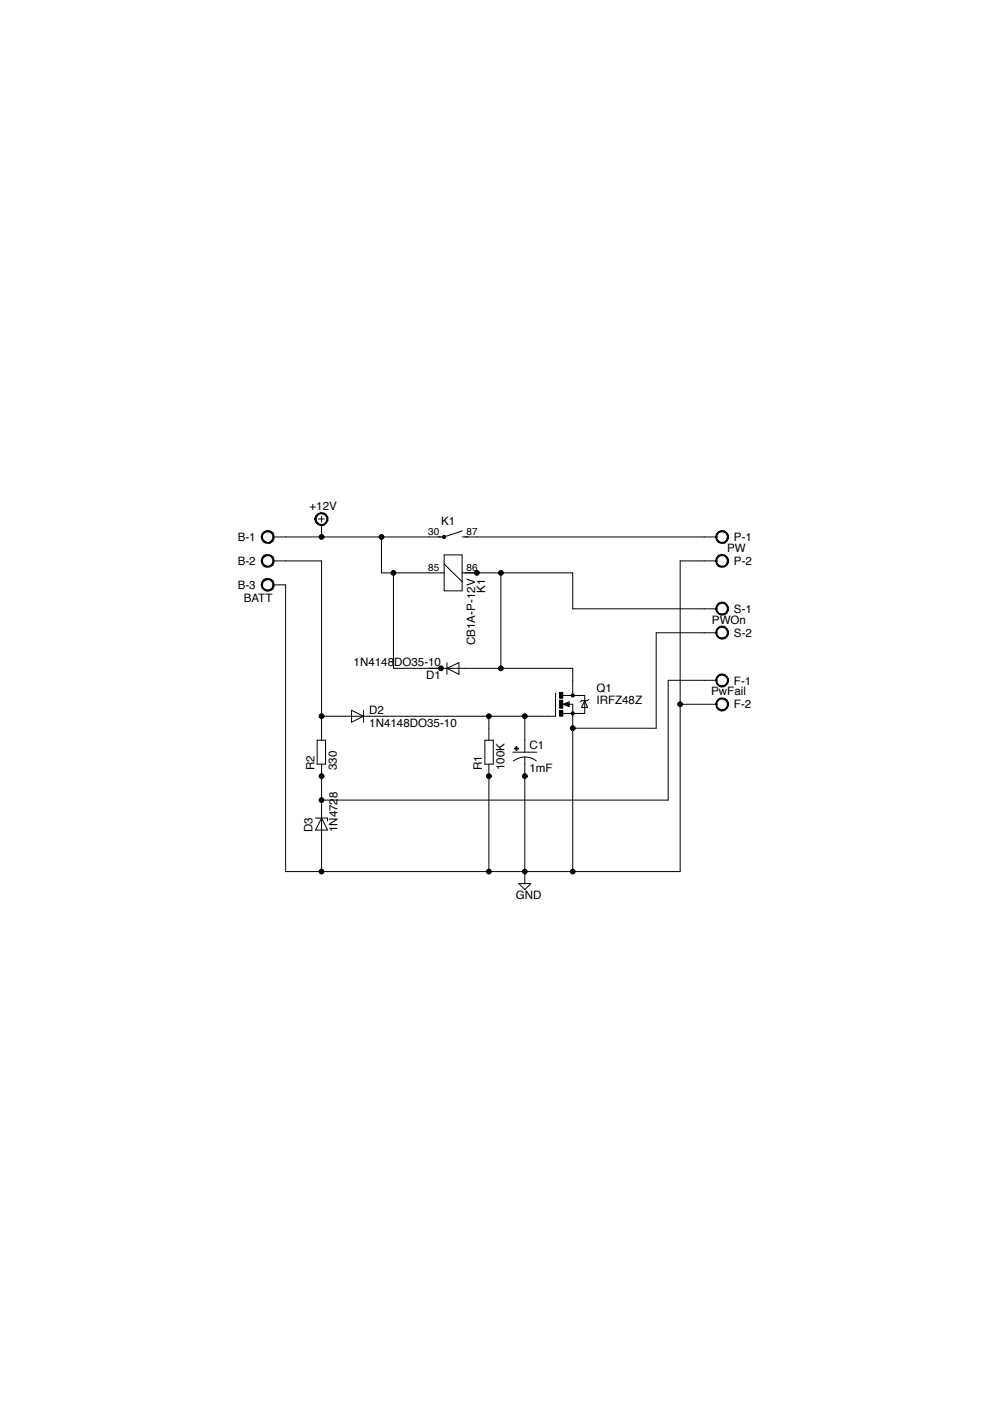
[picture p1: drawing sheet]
<svg xmlns="http://www.w3.org/2000/svg" width="210mm" height="297mm" viewBox="0 0 210 297" stroke-linecap="round" stroke-linejoin="round" font-family="sans-serif">
<g fill="none" stroke="#000" stroke-width=".21">
<path d="M56 112.7a1.37 1.37 0 0 1 2 .6 1.37 1.37 0 0 1-1 1.9 1.37 1.37 0 0 1-1.6-1.4h.2a1.13 1.13 0 0 1 1.6-.9 1.13 1.13 0 0 1 .4 1.8 1.13 1.13 0 0 1-1.9-.4l-.1-.5h-.2l.2-.6zM56 117.7a1.38 1.38 0 0 1 2 .6 1.38 1.38 0 0 1-.9 1.9 1.38 1.38 0 0 1-1.7-1.3h.2a1.12 1.12 0 0 1 1.4-1.1 1.12 1.12 0 0 1 .8 1.5 1.12 1.12 0 0 1-1.6 .6l-.5-.5-.1-.5h-.2l.2-.7zM58 118.9h10.2v38M66.9 109.4a1.41 1.41 0 0 1 2.3-.2 1.41 1.41 0 0 1-.6 2.3 1.41 1.41 0 0 1-1.9-1.5h.3a1.15 1.15 0 0 1 1.4-1.1 1.15 1.15 0 0 1 .8 1.5 1.15 1.15 0 0 1-1.7 .6l-.5-1h-.3zM67.5 110h1.3M68.2 109.4v1.3M68.2 111.3v2.5M80.9 113.8v7.7h13.3M94.2 117.7h3.8v7.6h-3.8zM94.2 119.6l3.8 3.7M98 112.6l-3.8 1.2h-36.2M98 113.8h53.8"/>
<path d="M151.8 118.9h-7.6v65.9h-83.6v-60.8h-2.6M151.9 113.2a1.38 1.38 0 0 1 2.3-.3 1.38 1.38 0 0 1-.6 2.2 1.38 1.38 0 0 1-1.9-1.3h.3a1.13 1.13 0 0 1 1.6-.9 1.13 1.13 0 0 1 .3 1.8 1.13 1.13 0 0 1-1.8-.4l-.1-.5h-.3zM152.3 117.7a1.38 1.38 0 0 1 2.1 .6 1.38 1.38 0 0 1-1 1.9 1.38 1.38 0 0 1-1.7-1.3h.3a1.14 1.14 0 0 1 1.4-1 1.14 1.14 0 0 1 .8 1.6 1.14 1.14 0 0 1-1.8 .4l-.3-.5-.1-.5h-.3l.2-.7zM56 122.8a1.38 1.38 0 0 1 2 .6 1.38 1.38 0 0 1-.9 1.9 1.38 1.38 0 0 1-1.7-1.3h.2a1.12 1.12 0 0 1 1.4-1.1 1.12 1.12 0 0 1 .8 1.5 1.12 1.12 0 0 1-1.6 .5l-.5-.4-.1-.5h-.2l.2-.7zM83.4 121.5v20.2h38v5.8M98 121.5h23.4v7.6h30.4M106.2 121.5v20.2M151.8 134.2h-12.7v20.2h-17.7M152.3 127.9a1.38 1.38 0 0 1 2.1 .6 1.38 1.38 0 0 1-1 1.9 1.38 1.38 0 0 1-1.7-1.3h.3a1.14 1.14 0 0 1 1.4-1.1 1.14 1.14 0 0 1 .8 1.6 1.14 1.14 0 0 1-1.8 .4l-.3-.4-.1-.5h-.3l.2-.7zM152.3 133a1.38 1.38 0 0 1 2.1 .6 1.38 1.38 0 0 1-1 1.9 1.38 1.38 0 0 1-1.7-1.3h.3a1.14 1.14 0 0 1 1.4-1.1 1.14 1.14 0 0 1 .8 1.6 1.14 1.14 0 0 1-1.8 .4l-.3-.4-.1-.5h-.3l.2-.7zM67.2 156.9h1.8v5.1h-1.8zM74.5 150.6l2.6 1.3-2.6 1.2z"/>
<path d="M77.1 150.6v2.5M94.8 141.7l2.5-1.2v2.5zM94.8 140.5v2.5M102.8 156.9h1.8v5.1h-1.8zM103.7 151.9v5M108.7 159.5h5.1M109.1 158.6h.8v.2h-.8zM109.4 158.3h.2v.8h-.2zM111.3 151.9v7.6M117.8 146.9v5h-49.6M118.6 150.7h.7v1.2h-.7zM118.6 146.9h.7v1.1h-.7z"/>
<path d="M118.6 148.5h.7v1.7h-.7zM119.4 147.5h4.6v3.8h-4.6M119.4 149.3l1.3-.5v1zM120.5 149.3h.9v35.5M124 148.6l.6 1.4h-1.3zM124.8 148.3l-.2 .3h-1.3l-.3 .2M144.2 149.3h7.6M151.8 144.2h-10.1v25.4h-73.5M152.3 143.1a1.37 1.37 0 0 1 2.1 .6 1.37 1.37 0 0 1-1 1.9 1.37 1.37 0 0 1-1.7-1.4h.3a1.15 1.15 0 0 1 1.3-1 1.15 1.15 0 0 1 1 1.3 1.15 1.15 0 0 1-1.4 .9l-.5-.1-.3-.5-.1-.6h-.3l.2-.6zM152.3 148.2a1.37 1.37 0 0 1 2.1 .6 1.37 1.37 0 0 1-1 1.9 1.37 1.37 0 0 1-1.7-1.4h.3a1.14 1.14 0 0 1 1.4-1 1.14 1.14 0 0 1 .8 1.6 1.14 1.14 0 0 1-1.8 .3l-.3-.3-.1-.6h-.3l.2-.6zM66.9 173.4h2.5v.6M68.2 173.4l1.2 2.6h-2.5z"/>
<path d="M68.2 162v22.8M103.7 162v22.8M111.3 160.5l1.7 .3 .7 .5M111.3 160.5l-.9 .1-1.6 .7M111.3 160.5v26.8M110 187.3h2.5l-1.2 1.3z"/>
<circle cx="68.2" cy="113.8" r=".51"/>
<circle cx="80.9" cy="113.8" r=".51"/>
<circle cx="94.2" cy="113.8" r=".35"/>
<circle cx="83.4" cy="121.5" r=".51"/>
<circle cx="101.1" cy="121.5" r=".51"/>
<circle cx="106.2" cy="121.5" r=".51"/>
<circle cx="68.2" cy="151.9" r=".51"/>
<circle cx="93.5" cy="141.7" r=".51"/>
<circle cx="103.7" cy="151.9" r=".51"/>
<circle cx="106.2" cy="141.7" r=".51"/>
<circle cx="111.3" cy="151.9" r=".51"/>
<circle cx="121.4" cy="154.4" r=".51"/>
<circle cx="121.4" cy="151.3" r=".35"/>
<circle cx="121.4" cy="147.5" r=".35"/>
<circle cx="144.2" cy="149.3" r=".51"/>
<circle cx="68.2" cy="169.6" r=".51"/>
<circle cx="68.2" cy="164.6" r=".51"/>
<circle cx="103.7" cy="164.6" r=".51"/>
<circle cx="111.3" cy="164.6" r=".51"/>
<circle cx="68.2" cy="184.8" r=".51"/>
<circle cx="103.7" cy="184.8" r=".51"/>
<circle cx="111.3" cy="184.8" r=".51"/>
<circle cx="121.4" cy="184.8" r=".51"/>
</g>
<g fill="#000">
<path d="M109.1 158.6h.8v.2h-.8zM109.4 158.3h.2v.8h-.2zM118.6 150.7h.7v1.1h-.7zM118.6 146.8h.7v1.2h-.7zM118.6 148.4h.7v1.7h-.7z"/>
<circle cx="68.2" cy="113.8" r=".51"/>
<circle cx="80.9" cy="113.8" r=".51"/>
<circle cx="83.4" cy="121.4" r=".51"/>
<circle cx="101.1" cy="121.4" r=".51"/>
<circle cx="106.2" cy="121.4" r=".51"/>
<circle cx="68.2" cy="151.8" r=".51"/>
<circle cx="93.5" cy="141.7" r=".51"/>
<circle cx="103.6" cy="151.8" r=".51"/>
<circle cx="106.2" cy="141.7" r=".51"/>
<circle cx="111.3" cy="151.8" r=".51"/>
<circle cx="121.4" cy="154.4" r=".51"/>
<circle cx="144.2" cy="149.3" r=".51"/>
<circle cx="68.2" cy="164.5" r=".51"/>
<circle cx="68.2" cy="169.6" r=".51"/>
<circle cx="103.6" cy="164.5" r=".51"/>
<circle cx="111.3" cy="164.5" r=".51"/>
<circle cx="68.2" cy="184.8" r=".51"/>
<circle cx="103.6" cy="184.8" r=".51"/>
<circle cx="111.3" cy="184.8" r=".51"/>
<circle cx="121.4" cy="184.8" r=".51"/>
</g>
<path d="M120.5 149.1l-.8 .2 .8 .3v-.3h-.3" fill="none" stroke="#000" stroke-width=".25"/>
<g fill="#000">
<path d="M55.5 113.1a1.38 1.38 0 0 1 2.3-.2 1.38 1.38 0 0 1-.6 2.2 1.38 1.38 0 0 1-1.8-1.3h.2a1.13 1.13 0 0 1 1.6-.9 1.13 1.13 0 0 1 .3 1.8 1.13 1.13 0 0 1-1.8-.4l-.1-.5h-.2z" fill-rule="evenodd"/>
<path d="M56 117.7a1.38 1.38 0 0 1 2 .6 1.38 1.38 0 0 1-.9 1.9 1.38 1.38 0 0 1-1.7-1.3h.2a1.12 1.12 0 0 1 1.4-1.1 1.12 1.12 0 0 1 .8 1.5 1.12 1.12 0 0 1-1.7 .5l-.4-.4-.1-.5h-.2l.1-.7z" fill-rule="evenodd"/>
<path d="M67.4 108.9a1.39 1.39 0 0 1 1.9 .5 1.39 1.39 0 0 1-.5 1.9 1.39 1.39 0 0 1-1.9-.6l-.2-.7h.3a1.15 1.15 0 0 1 1.3-1.1 1.15 1.15 0 0 1 .9 1.5 1.15 1.15 0 0 1-1.7 .5l-.5-.9h-.3l.2-.6z" fill-rule="evenodd"/>
<path d="M151.9 113.1a1.38 1.38 0 0 1 2.2-.2 1.38 1.38 0 0 1-.5 2.2 1.38 1.38 0 0 1-1.9-1.3h.3a1.13 1.13 0 0 1 1.6-.9 1.13 1.13 0 0 1 .3 1.8 1.13 1.13 0 0 1-1.8-.4l-.1-.5h-.3z" fill-rule="evenodd"/>
<path d="M152.3 117.7a1.38 1.38 0 0 1 2.1 .6 1.38 1.38 0 0 1-1 1.9 1.38 1.38 0 0 1-1.7-1.3h.3a1.14 1.14 0 0 1 1.4-1.1 1.14 1.14 0 0 1 .7 1.7 1.14 1.14 0 0 1-1.7 .3l-.3-.4-.1-.5h-.3l.2-.7z" fill-rule="evenodd"/>
<path d="M56 122.8a1.38 1.38 0 0 1 2 .6 1.38 1.38 0 0 1-.9 1.9 1.38 1.38 0 0 1-1.7-1.3h.2a1.12 1.12 0 0 1 1.4-1.1 1.12 1.12 0 0 1 .8 1.5 1.12 1.12 0 0 1-1.7 .5l-.4-.4-.1-.5h-.2l.1-.7z" fill-rule="evenodd"/>
<path d="M152.3 127.9a1.38 1.38 0 0 1 2.1 .6 1.38 1.38 0 0 1-1 1.9 1.38 1.38 0 0 1-1.7-1.3h.3a1.14 1.14 0 0 1 1.4-1.1 1.14 1.14 0 0 1 .7 1.6 1.14 1.14 0 0 1-1.7 .4l-.3-.4-.1-.5h-.3l.2-.7z" fill-rule="evenodd"/>
<path d="M152.3 133a1.38 1.38 0 0 1 2.1 .5 1.38 1.38 0 0 1-1 1.9 1.38 1.38 0 0 1-1.7-1.3h.3a1.14 1.14 0 0 1 1.4-1 1.14 1.14 0 0 1 .7 1.6 1.14 1.14 0 0 1-1.7 .4l-.3-.5-.1-.5h-.3l.2-.6z" fill-rule="evenodd"/>
<path d="M152.3 143.1a1.37 1.37 0 0 1 2.1 .6 1.37 1.37 0 0 1-1 1.9 1.37 1.37 0 0 1-1.7-1.4h.3a1.15 1.15 0 0 1 1.2-1.1 1.15 1.15 0 0 1 1.1 1.3 1.15 1.15 0 0 1-1.4 1l-.5-.2-.3-.4-.1-.6h-.3l.2-.6z" fill-rule="evenodd"/>
<path d="M152.3 148.2a1.37 1.37 0 0 1 2.1 .6 1.37 1.37 0 0 1-1 1.9 1.37 1.37 0 0 1-1.7-1.4h.3a1.14 1.14 0 0 1 1.4-1.1 1.14 1.14 0 0 1 .7 1.7 1.14 1.14 0 0 1-1.7 .3l-.3-.3-.1-.6h-.3l.2-.6z" fill-rule="evenodd"/>
<circle cx="94.2" cy="113.8" r=".35"/>
<circle cx="121.4" cy="151.3" r=".35"/>
<circle cx="121.4" cy="147.4" r=".35"/>
</g>
<g font-size="2.5">
<text x="65.6" y="108.1">+12V</text>
<text x="93.5" y="111.3">K1</text>
<text x="50.4" y="114.7">B-1</text>
<text x="50.4" y="119.8">B-2</text>
<text x="154.2" y="117">PW</text>
<text x="155.6" y="114.7">P-1</text>
<text x="155.6" y="119.8">P-2</text>
<text x="50.4" y="124.9">B-3</text>
<text x="102.9" y="125.7" transform="rotate(-90 102.9 125.7)">K1</text>
<text x="51.7" y="127.6">BATT</text>
<text x="155.6" y="129.9">S-1</text>
<text x="100.7" y="136.8" transform="rotate(-90 100.7 136.8)">CB1A-P-12V</text>
<text x="151" y="132.2">PWOn</text>
<text x="155.6" y="135">S-2</text>
<text x="75" y="141.2">1N4148DO35-10</text>
<text x="90.4" y="144">D1</text>
<text x="126.5" y="149.3">IRFZ48Z</text>
<text x="126.5" y="146.8">Q1</text>
<text x="150.8" y="147.4">PwFail</text>
<text x="155.6" y="145.1">F-1</text>
<text x="78.3" y="154.2">1N4148DO35-10</text>
<text x="78.3" y="151.4">D2</text>
<text x="155.6" y="150.2">F-2</text>
<text x="112.3" y="158.8">C1</text>
<text x="66.7" y="163.3" transform="rotate(-90 66.7 163.3)">R2</text>
<text x="71.4" y="163.3" transform="rotate(-90 71.4 163.3)">330</text>
<text x="102.2" y="163.3" transform="rotate(-90 102.2 163.3)">R1</text>
<text x="106.9" y="163.3" transform="rotate(-90 106.9 163.3)">100K</text>
<text x="112.3" y="163.6">1mF</text>
<text x="66.3" y="176.4" transform="rotate(-90 66.3 176.4)">D3</text>
<text x="71.6" y="176.4" transform="rotate(-90 71.6 176.4)">1N4728</text>
<text x="109.4" y="190.5">GND</text>
</g>
<g font-size="2.1">
<text x="90.8" y="113.5">30</text>
<text x="98.9" y="113.5">87</text>
<text x="90.8" y="121.1">85</text>
<text x="98.9" y="121.1">86</text>
</g>
</svg>
